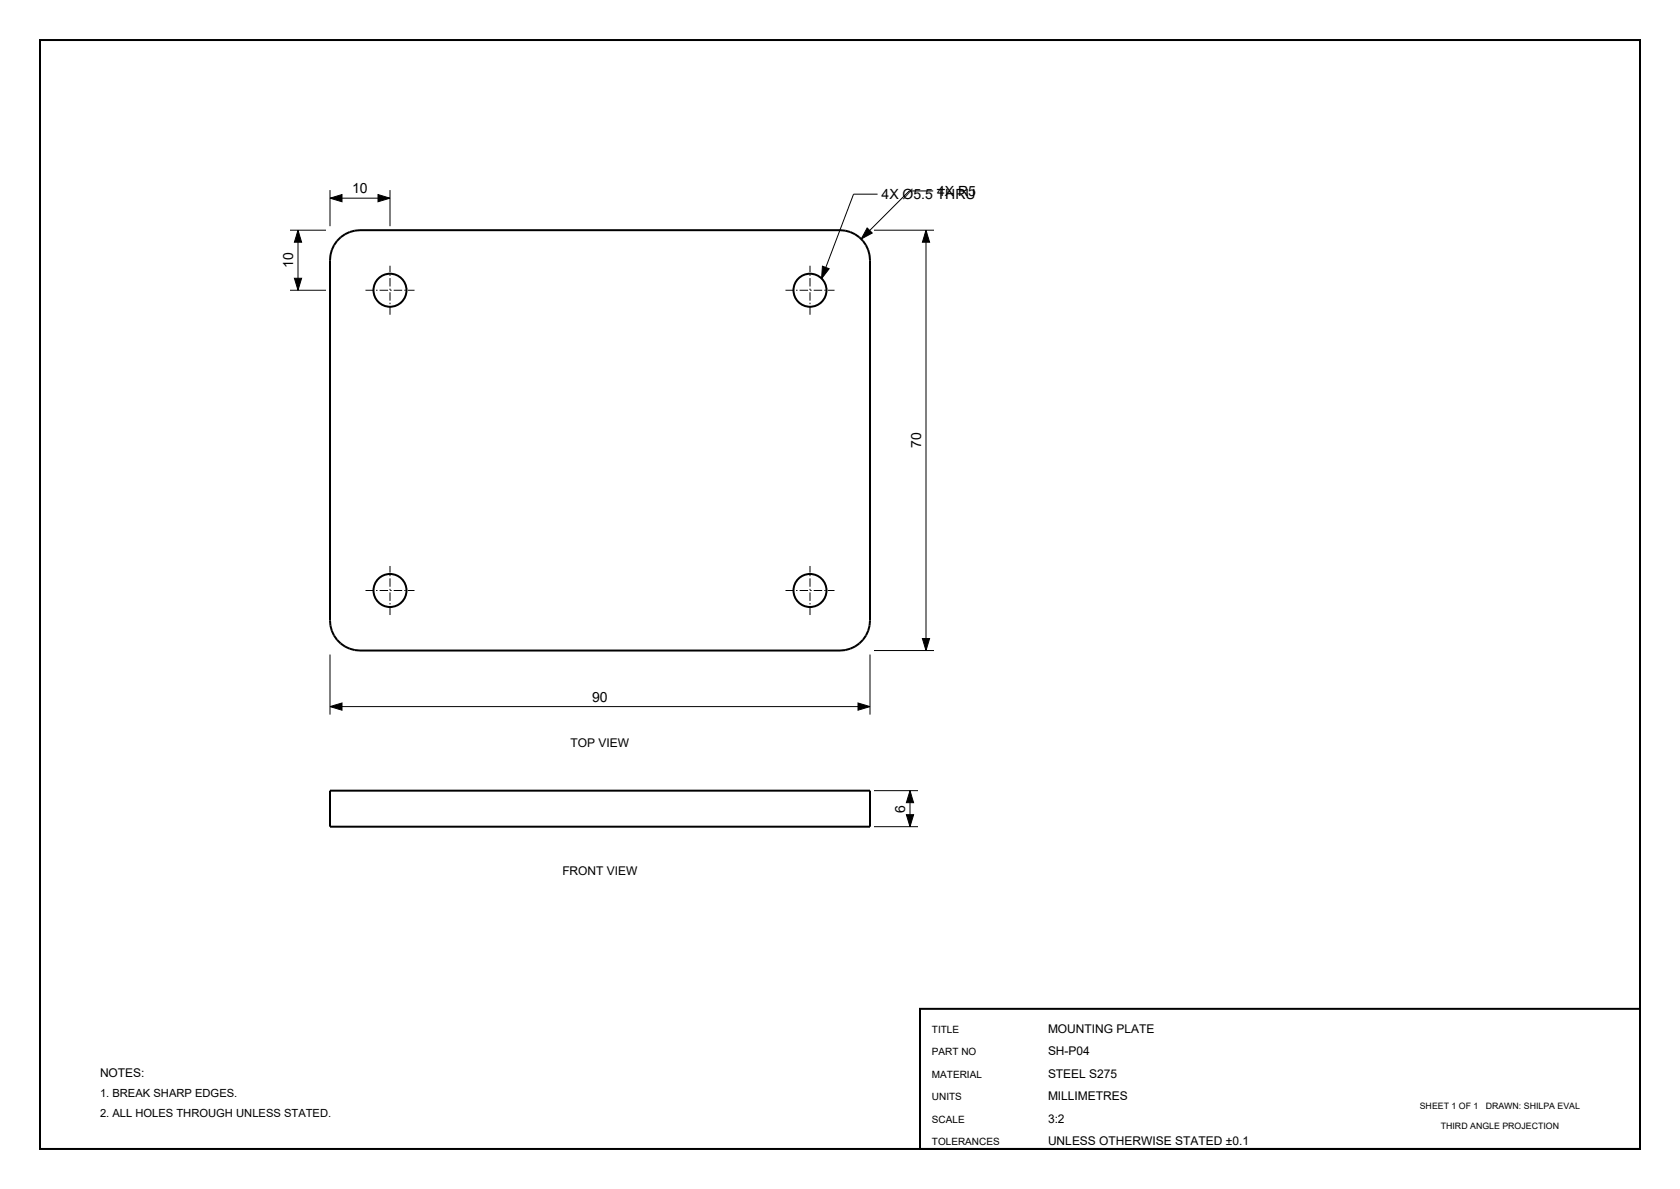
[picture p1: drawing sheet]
<svg xmlns="http://www.w3.org/2000/svg" width="420mm" height="297mm" viewBox="0 0 420 297" stroke-linecap="round" stroke-linejoin="round" font-family="sans-serif">
<g fill="none" stroke="#000" stroke-width=".5">
<path d="M10 10h400v277h-400zM84.3 60.2a7.5 7.5 0 0 1 5.7-2.7h120a7.5 7.5 0 0 1 7.5 7.5v90a7.5 7.5 0 0 1-7.5 7.5h-120a7.5 7.5 0 0 1-7.5-7.5v-90a7.5 7.5 0 0 1 1.8-4.8zM82.5 197.5h135v9h-135zM230 252h180v35h-180z"/>
<circle cx="97.5" cy="72.5" r="4.1"/>
<circle cx="202.5" cy="72.5" r="4.1"/>
<circle cx="97.5" cy="147.5" r="4.1"/>
<circle cx="202.5" cy="147.5" r="4.1"/>
</g>
<g fill="none" stroke="#000" stroke-width=".25">
<path d="M72.5 57.5h9M74.5 57.5v15M82.5 47.5v9M82.5 49.5h15M97.5 47.5v9M218.5 57.5h15M219.4 48.5h-6l-8 21.1M231.5 57.5v105M233.3 47.7h-6l-12 12M72.5 72.5h9M82.5 163.5v15M82.5 176.5h135"/>
<path d="M217.5 163.5v15M218.5 162.5h15M218.5 197.5h11M227.5 197.5v9M218.5 206.5h11"/>
</g>
<path d="M74.5 57.5l.9 3h-1.8zM82.5 49.5l3-.9v1.8zM94.5 48.6l3 .9-3 .9zM216.8 56.9l1.3 1.3-2.8 1.5zM231.5 57.5l.9 3h-1.8zM73.6 69.5h1.8l-.9 3zM205.6 66.5l1.7 .6-1.9 2.5zM82.5 176.5l3-.9v1.8zM214.5 175.6l3 .9-3 .9zM230.6 159.5h1.8l-.9 3zM227.5 197.5l.9 3h-1.8zM226.6 203.5h1.8l-.9 3z" fill="#000" stroke="#000" stroke-width=".25"/>
<path d="M91.4 72.5h12.2M97.5 78.6v-12.2M196.4 72.5h12.2M202.5 78.6v-12.2M91.4 147.5h12.2M97.5 153.6v-12.2M196.4 147.5h12.2M202.5 153.6v-12.2" fill="none" stroke="#000" stroke-width=".25" stroke-dasharray="2.1 .5 .4 .5" stroke-linecap="butt"/>
<g font-size="3.5">
<text x="88.1" y="48.3">10</text>
<text x="220.4" y="49.7">4X Ø5.5 THRU</text>
<text x="234.3" y="48.9">4X R5</text>
<text x="73.3" y="66.9" transform="rotate(-90 73.3 66.9)">10</text>
<text x="230.3" y="111.9" transform="rotate(-90 230.3 111.9)">70</text>
<text x="148.1" y="175.3">90</text>
<text x="226.3" y="203" transform="rotate(-90 226.3 203)">6</text>
</g>
<g font-size="3">
<text x="142.7" y="186.5">TOP VIEW</text>
<text x="140.6" y="218.5">FRONT VIEW</text>
<text x="262" y="258">MOUNTING PLATE</text>
<text x="262" y="263.6">SH­P04</text>
<text x="25" y="269">NOTES:</text>
<text x="262" y="269.2">STEEL S275</text>
<text x="262" y="274.8">MILLIMETRES</text>
<text x="262" y="280.4">3:2</text>
<text x="262" y="286">UNLESS OTHERWISE STATED ±0.1</text>
</g>
<g font-size="2.8">
<text x="25" y="274">1. BREAK SHARP EDGES.</text>
<text x="25" y="279">2. ALL HOLES THROUGH UNLESS STATED.</text>
</g>
<g font-size="2.5">
<text x="233" y="258">TITLE</text>
<text x="233" y="263.6">PART NO</text>
<text x="233" y="269.2">MATERIAL</text>
<text x="233" y="274.8">UNITS</text>
<text x="233" y="280.4">SCALE</text>
<text x="233" y="286">TOLERANCES</text>
</g>
<g font-size="2.2">
<text x="355" y="277">SHEET 1 OF 1</text>
<text x="371.4" y="277">DRAWN: SHILPA EVAL</text>
<text x="360.2" y="282">THIRD ANGLE PROJECTION</text>
</g>
</svg>
